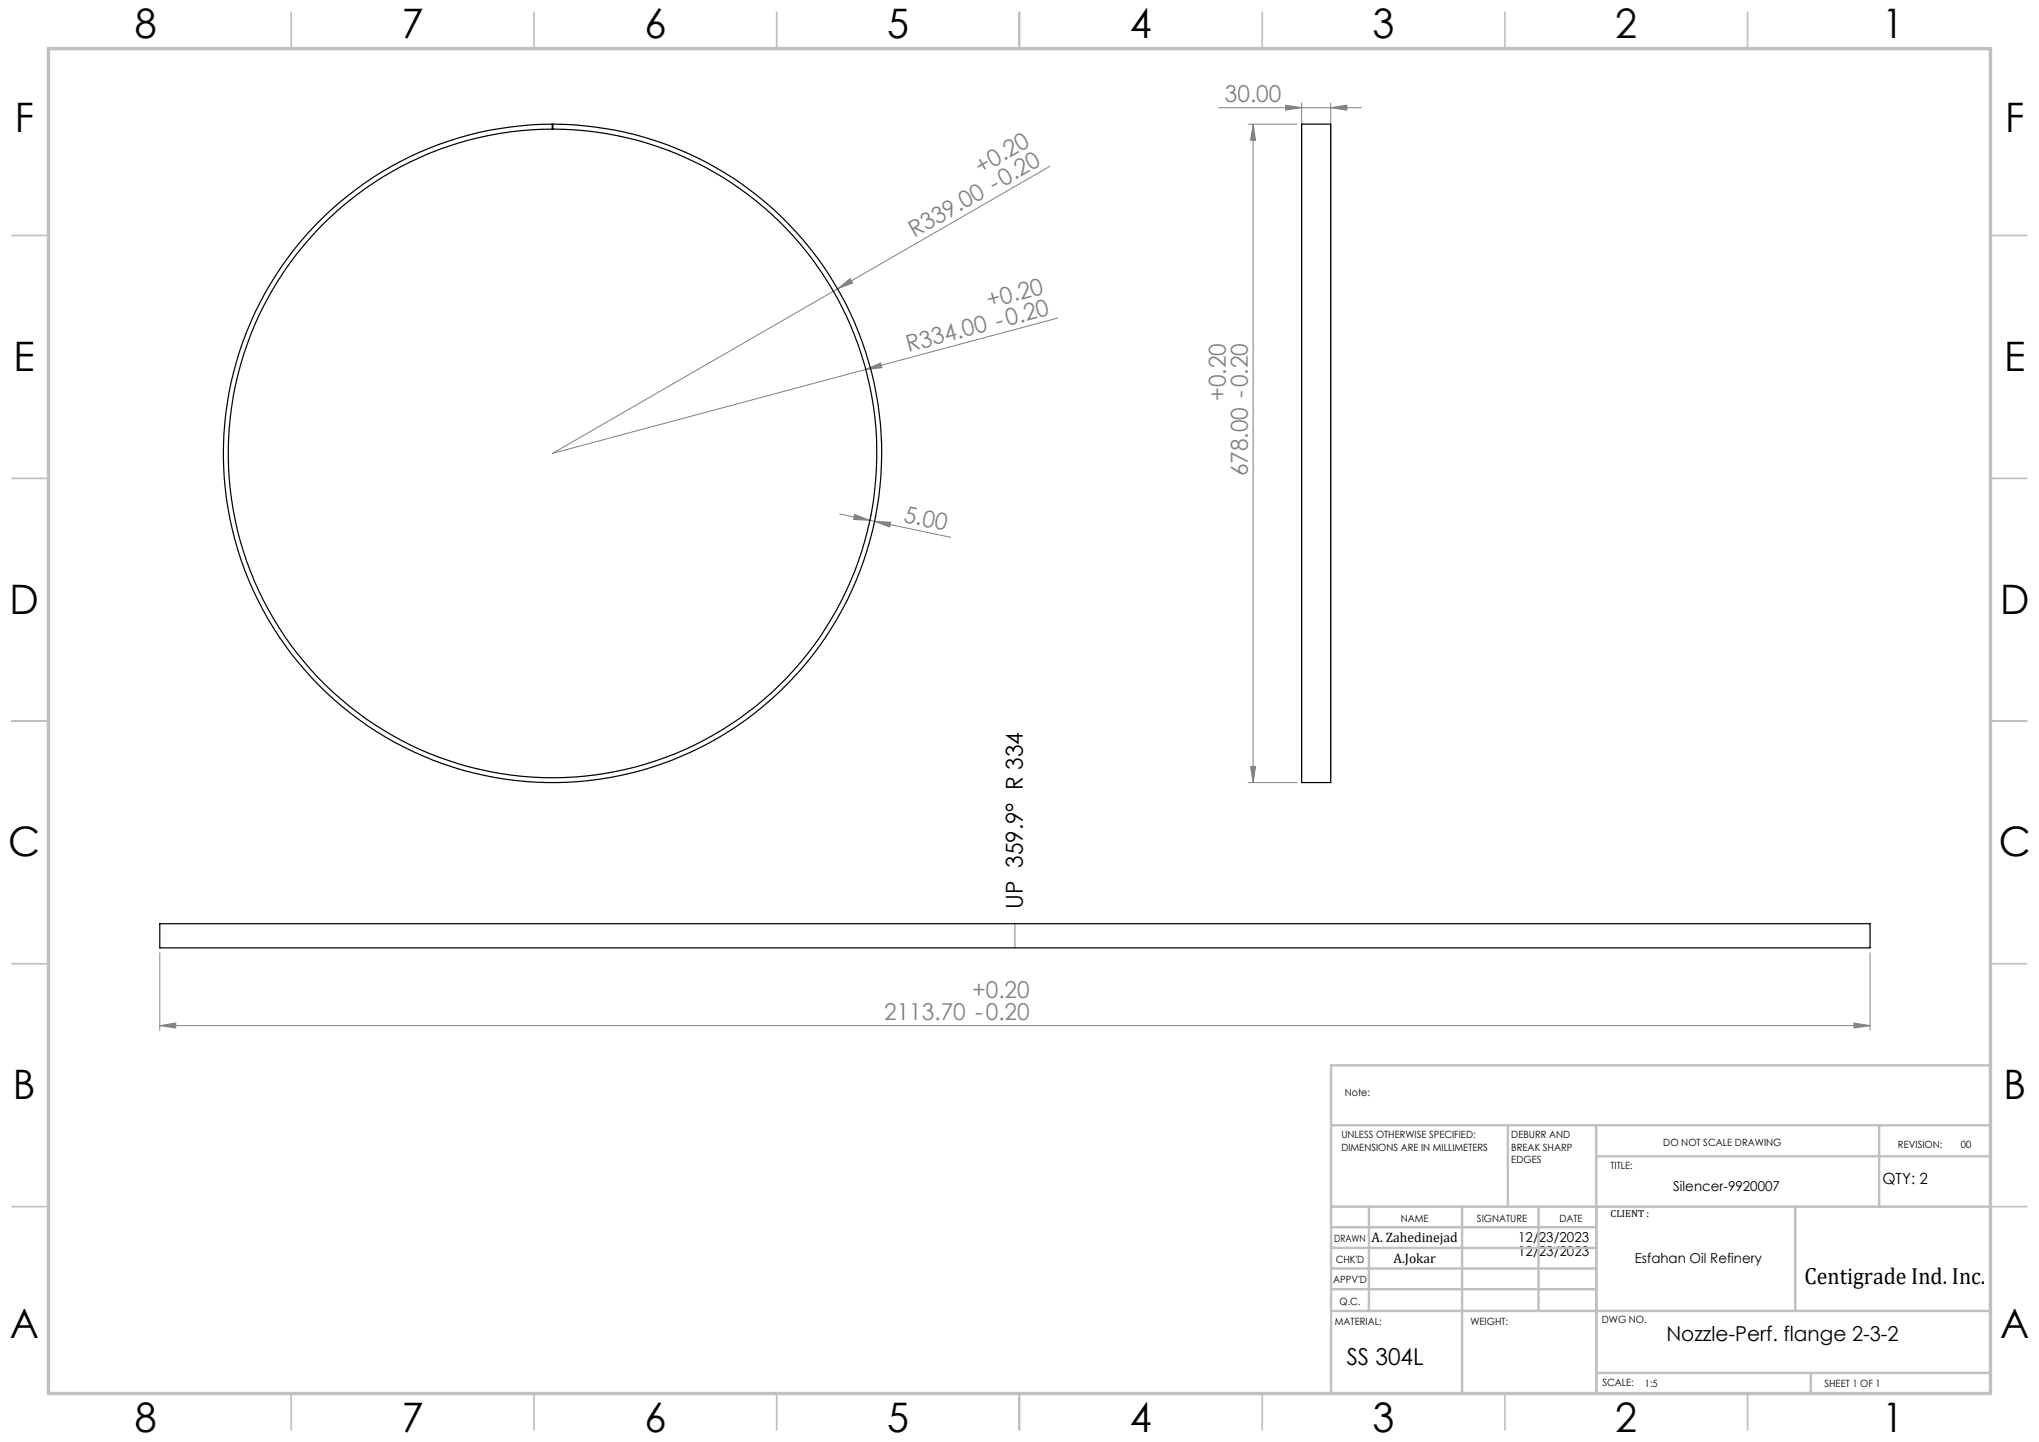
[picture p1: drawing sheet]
<svg xmlns="http://www.w3.org/2000/svg" width="420mm" height="297mm" viewBox="0 0 420 297" stroke-linecap="round" stroke-linejoin="round" font-family="sans-serif">
<g fill="none" stroke="#808080" stroke-width=".21">
<path d="M216.3 34.3l-43.8 25.2M251 22.2h29.5M257.1 25.6h10M258.1 25.6v135.6M258.1 25.6l.5 3.3h-1zM264.8 21.7l3.3 .5-3.3 .5zM268.1 21.2v139M274.1 22.2l3.3-.5v1zM274.1 21.2v139M172.5 59.5l2.6-2.1 .5 .9zM172.5 59.5l-58.7 33.9 104.1-27.9M178.3 76.1l3.1-1.3 .2 .9z"/>
<path d="M173 105.9l6.2 1.3M176 106l3.2 1.2-3.4-.2zM179.2 107.2l1 .2M179.4 106.2h.1M180.2 107.4l3.3 .2-.2 .9zM180.2 107.4l15.6 3.3M180.4 106.4h.1M257.6 157.9h1l-.5 3.3zM257.1 161.2h10M32.9 196.2v16M209.1 190.2v5M385.2 196.2v16"/>
<path d="M32.9 211.2l3.3-.5v1zM32.9 211.2h352.3M381.9 210.7l3.3 .5-3.3 .5z"/>
</g>
<g fill="none" stroke="#c0c0c0" stroke-width=".35">
<path d="M60 2.5v7.5M110 2.5v7.5M160 2.5v7.5M210 2.5v7.5M260 2.5v7.5M310 2.5v7.5M360 2.5v7.5M2.5 48.5h7.5M410 48.5h7.5M2.5 98.5h7.5M410 98.5h7.5M2.5 148.5h7.5"/>
<path d="M410 148.5h7.5M2.5 198.5h7.5M410 198.5h7.5M2.5 248.5h7.5M410 248.5h7.5M60 287v7.5M110 287v7.5M160 287v7.5M210 287v7.5M260 287v7.5M310 287v7.5M360 287v7.5"/>
</g>
<g fill="none" stroke="#c0c0c0" stroke-width=".5">
<path d="M410 219.4h-135.8v67.4M274.2 231.8h135.8M310.6 231.8v16.7M328.8 231.8v55.2M328.8 238.2h81.2M387.1 231.8v16.7M274.2 248.5h135.8M274.2 257h54.6M274.2 252.8h54.6M282 248.5v21.5M301.2 248.5v38.3M316.9 248.5v21.5"/>
<path d="M369.8 248.5v21.5M274.2 265.5h54.6M274.2 261.3h54.6M274.2 270h135.8M328.8 282.8h81.2M373 282.8v4.2"/>
</g>
<path d="M10 10h400v277h-400z" fill="none" stroke="#c0c0c0" stroke-width=".7"/>
<g fill="#808080">
<path d="M178.3 76.1l3.1-1.3 .2 .9z"/>
<path d="M172.5 59.5l2.6-2.1 .5 .9z"/>
<path d="M32.9 211.2l3.3-.5v1zM381.9 210.7l3.3 .5-3.3 .5zM264.8 21.7l3.3 .5-3.3 .5zM274.1 22.2l3.3-.5v1z"/>
<path d="M257.6 157.9h1l-.5 3.3zM258.1 25.6l.5 3.3h-1z"/>
<path d="M176 106l3.2 1.2-3.4-.2zM180.2 107.4l3.3 .2-.2 .9z"/>
</g>
<path d="M268.1 25.6h6v135.6h-6zM66.4 44.9a67.9 67.9 0 0 1 47.3-19.3l.1 1a66.8 66.8 0 0 0-58.5 99 66.8 66.8 0 0 0 114.9 3.6 66.8 66.8 0 0 0-52-102.5l-4.3-.1v-1a67.8 67.8 0 0 1 65.3 85.6 67.8 67.8 0 0 1-99.7 40.6 67.8 67.8 0 0 1-13.1-106.9zM32.9 190.2h352.3v5h-352.3z" fill="none" stroke="#000" stroke-width=".25"/>
<g font-size="8.4">
<text x="27.7" y="7.9">8</text>
<text x="82.7" y="7.9">7</text>
<text x="132.7" y="7.9">6</text>
<text x="182.7" y="7.9">5</text>
<text x="232.7" y="7.9">4</text>
<text x="282.7" y="7.9">3</text>
<text x="332.7" y="7.9">2</text>
<text x="387.7" y="7.9">1</text>
<text x="3" y="27.1">F</text>
<text x="413" y="27.1">F</text>
<text x="2.8" y="76.4">E</text>
<text x="412.8" y="76.4">E</text>
<text x="2" y="126.4">D</text>
<text x="412" y="126.4">D</text>
<text x="1.7" y="176.4">C</text>
<text x="411.7" y="176.4">C</text>
<text x="2.7" y="226.4">B</text>
<text x="412.7" y="226.4">B</text>
<text x="2" y="275.6">A</text>
<text x="412" y="275.6">A</text>
<text x="27.7" y="294.9">8</text>
<text x="82.7" y="294.9">7</text>
<text x="132.7" y="294.9">6</text>
<text x="182.7" y="294.9">5</text>
<text x="232.7" y="294.9">4</text>
<text x="282.7" y="294.9">3</text>
<text x="332.7" y="294.9">2</text>
<text x="387.7" y="294.9">1</text>
</g>
<g font-size="4.8" fill="#808080">
<text x="252.3" y="21.1">30.00</text>
<text x="202.1" y="36" transform="rotate(-30 202.1 36)">+0.20</text>
<text x="188.4" y="49" transform="rotate(-30 188.4 49)">R339.00 -0.20</text>
<text x="203.7" y="63.5" transform="rotate(-15 203.7 63.5)">+0.20</text>
<text x="187.1" y="72.6" transform="rotate(-15 187.1 72.6)">R334.00 -0.20</text>
<text x="252.5" y="82.6" transform="rotate(-90 252.5 82.6)">+0.20</text>
<text x="257" y="98.1" transform="rotate(-90 257 98.1)">678.00 -0.20</text>
<text x="185.9" y="107.5" transform="rotate(12 185.9 107.5)">5.00</text>
<text x="200.2" y="205.6">+0.20</text>
<text x="182.1" y="210.1">2113.70 -0.20</text>
</g>
<g font-size="4.8">
<text x="210.7" y="187.2" transform="rotate(-90 210.7 187.2)">UP 359.9° R 334</text>
<text x="371.7" y="264.5">Centigrade Ind. Inc.</text>
<text x="277.4" y="281.1">SS 304L</text>
</g>
<text font-size="4.2" x="343.2" y="276.1">Nozzle-Perf. flange 2-3-2</text>
<text font-size="3.2" x="387.7" y="243.9">QTY: 2</text>
<g font-size="2.8">
<text x="344.7" y="245.3">Silencer-9920007</text>
<text x="282.5" y="255.9">A. Zahedinejad</text>
<text x="312.7" y="255.9">12/23/2023</text>
<text x="287" y="260.1">A.Jokar</text>
<text x="312.7" y="258.7">12/23/2023</text>
<text x="336.7" y="260.1">Esfahan Oil Refinery</text>
</g>
<g font-size="2.1">
<text x="277" y="225.8">Note:</text>
<text x="276.3" y="234.5">UNLESS OTHERWISE SPECIFIED:</text>
<text x="276.3" y="237">DIMENSIONS ARE IN MILLIMETERS</text>
<text x="311.3" y="234.5">DEBURR AND</text>
<text x="311.3" y="237">BREAK SHARP</text>
<text x="311.3" y="239.5">EDGES</text>
<text x="342.6" y="235.9">DO NOT SCALE DRAWING</text>
<text x="391" y="236.5">REVISION:</text>
<text x="403.9" y="236.5">00</text>
<text x="331.8" y="240.8">TITLE:</text>
<text x="288.5" y="251.7">NAME</text>
<text x="304.2" y="251.7">SIGNATURE</text>
<text x="321.2" y="251.7">DATE</text>
<text x="331.8" y="250.7">CLIENT :</text>
<text x="274.8" y="255.8">DRAWN</text>
<text x="275.1" y="260.1">CHK'D</text>
<text x="274.6" y="264.2">APPV'D</text>
<text x="275.9" y="268.7">Q.C.</text>
<text x="275" y="273">MATERIAL:</text>
<text x="302.9" y="273">WEIGHT:</text>
<text x="330" y="272.5">DWG NO.</text>
<text x="330.1" y="285.6">SCALE:</text>
<text x="338.8" y="285.6">1:5</text>
<text x="375.8" y="285.6">SHEET 1 OF 1</text>
</g>
</svg>
